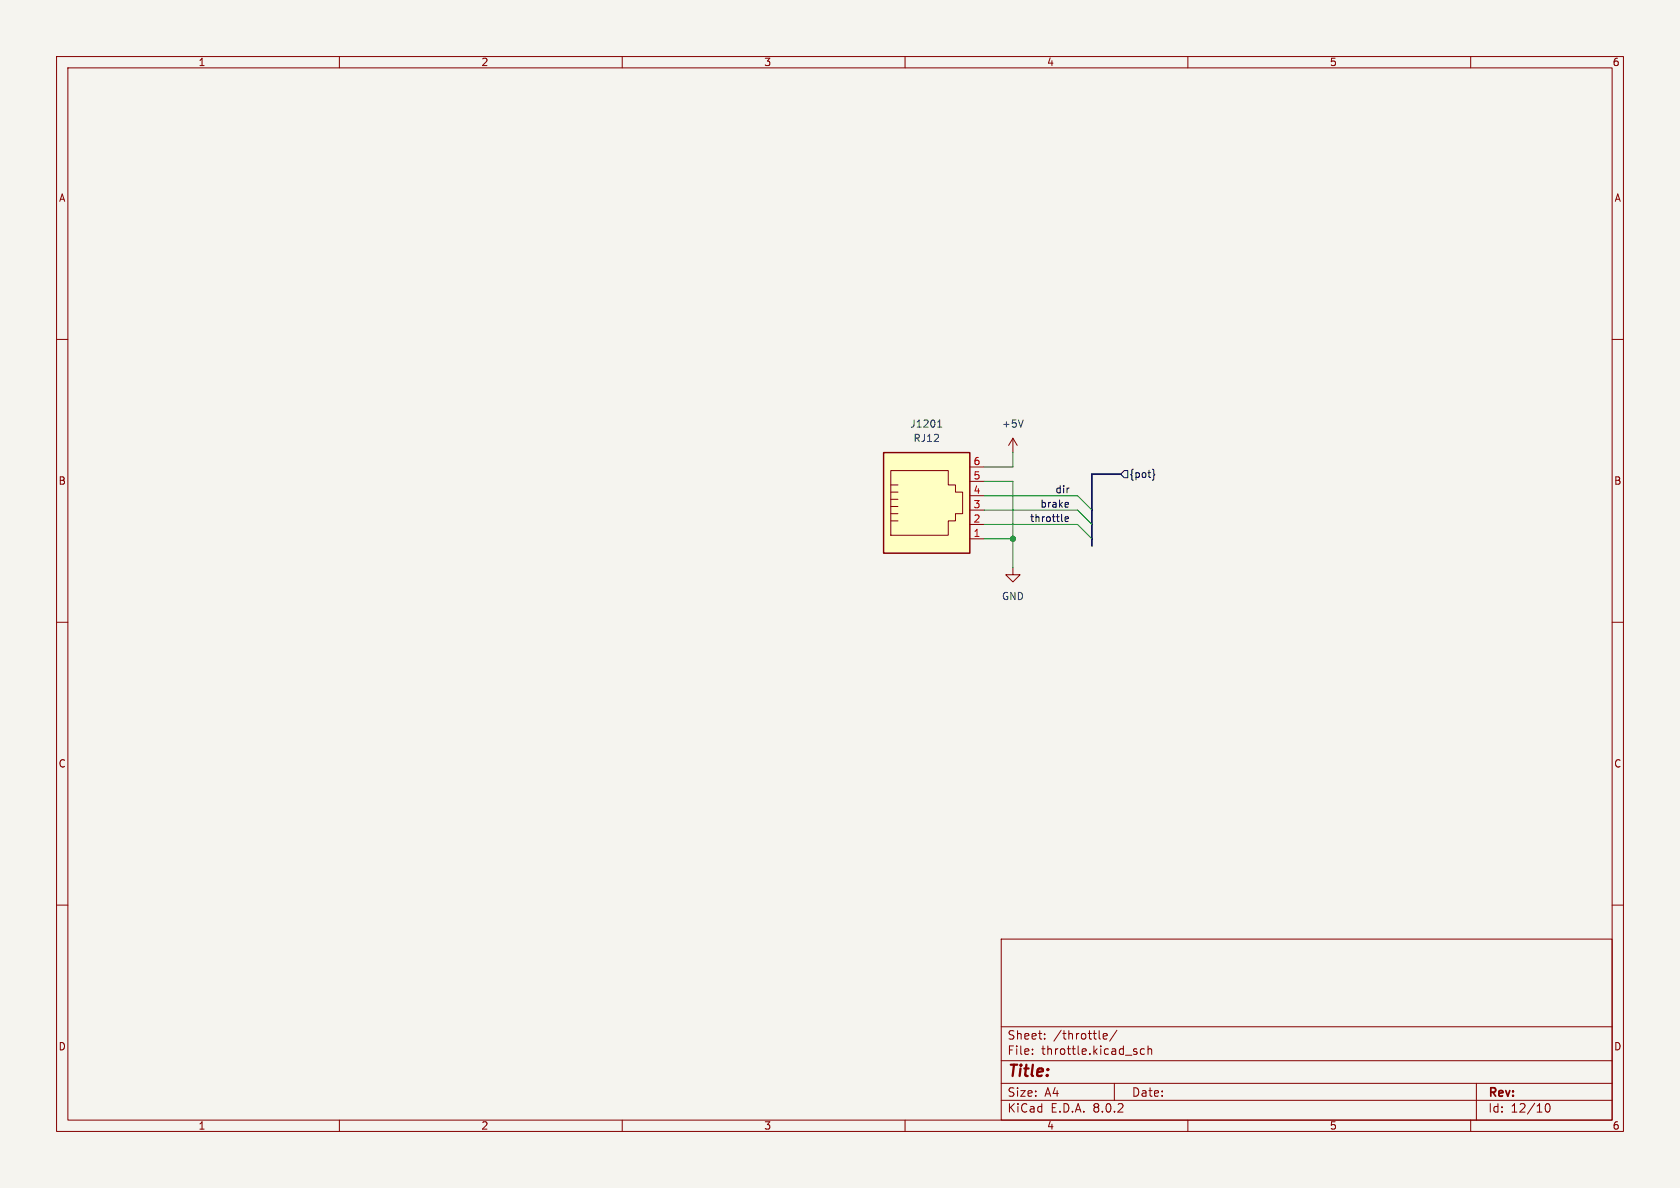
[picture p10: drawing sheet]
<svg xmlns="http://www.w3.org/2000/svg" width="297mm" height="210mm" viewBox="0 0 297 210" stroke-linecap="round" stroke-linejoin="round" font-family="sans-serif">
<path d="M0 0h297v210h-297z" fill="#f5f4ef" stroke="#f5f4ef" stroke-width=".18"/>
<g fill="none" stroke="#840000" stroke-width=".18">
<path d="M10 10h277v190h-277zM12 12h273v186h-273zM60 10v2M110 10v2M160 10v2M210 10v2M260 10v2M10 60h2M285 60h2M10 110h2M179.1 100.3v1.3h1.2l-1.2 1.3-1.3-1.3h1.3M285 110h2"/>
<path d="M10 160h2M285 160h2M177 166h108v32h-108zM60 198v2M110 198v2M160 198v2M177 194.5h108M177 191.5h108M177 187.5h108M177 181.5h108M182.5 186.3v.1M182.5 185.5v.1"/>
<path d="M184.7 183.6v.1M184.7 182.8v.1M195 183.2l.7-.1v-.3l-.5-.1-.2 .2 .1 .7h.6M197 191.5v3M197.5 182.1l-1.3 2M200.8 185.9l.2 .2-.2 .3M200.8 185.4l.2 .1M202.3 185.5l-.4-.1-.3 .3v.4l.1 .2h.6M203 185.5l.2-.1 .3 .1 .1 .9M203 184.9v1.5M210 198v2M260 198v2"/>
<path d="M261 191.5v6.5M273.4 195.2l.1-.1a.81 .81 0 0 1 .6 .6 .81 .81 0 0 1-.3 .8l-.1 .1a.81 .81 0 0 1-.6-.6 .81 .81 0 0 1 .3-.8z"/>
</g>
<path d="M156.2 80h15.2v17.8h-15.2z" fill="#ffffc2"/>
<g fill="none" stroke="#840000" stroke-width=".18">
<path d="M179.1 77.5l-.8 1.2M179.1 77.5v2.5M179.1 77.5l.7 1.2M157.5 92.1h1.2M157.5 90.8h1.2M157.5 89.5h1.2M157.5 88.3h1.2M157.5 87h1.2M157.5 85.7h1.2M157.5 83.2h10.1v2.5h1.3v1.3h1.3v3.8h-1.3v1.3h-1.3v2.5h-10.1zM171.4 95.3h2.6M171.4 92.7h2.6"/>
<path d="M171.4 90.2h2.6M171.4 87.6h2.6M171.4 85.1h2.6M171.4 82.6h2.6"/>
</g>
<path d="M156.2 80h15.2v17.8h-15.2z" fill="none" stroke="#840000" stroke-width=".25"/>
<path d="M165.8 75.5h.7M165.9 74.5l.2-.3v1.3M180.9 74.2l-.4 1.3" fill="none" stroke="#006464" stroke-width=".18"/>
<path d="M198.1 83.8l.7-.6h.6v1.3h-.6zM203.7 82.9l.3 .2v.6l.2 .2-.2 .2v.6l-.3 .2" fill="none" stroke="#000084" stroke-width=".18"/>
<path d="M188.3 91.8l.6-.1-.1-.3h-.3l-.2 .1v.6h.5M188.7 88.8l.2 .3-.6 .1M188.8 89.6l-.1 .1" fill="none" stroke="#0f0f0f" stroke-width=".18"/>
<path d="M198.1 83.8h-5.1v12.7" fill="none" stroke="#000084" stroke-width=".3"/>
<path d="M174 85.1h5.1v15.2M174 90.2h16.5l2.5 2.5M174 87.6h16.5l2.5 2.6M174 92.7h16.5l2.5 2.6M174 95.3h5.1M179.1 80v2.6h-5.1" fill="none" stroke="#009600" stroke-width=".18"/>
<circle cx="179.1" cy="95.3" r=".46" fill="#009600" stroke="#009600" stroke-width=".18"/>
<text font-size="2.8" fill="#840000" x="178" y="190.9">Title:</text>
<g font-size="2.1" fill="#840000">
<text x="178" y="184">Sheet:</text>
<text x="186.2" y="184">/throttle/</text>
<text x="178" y="186.7">File:</text>
<text x="184.1" y="186.7">throttle.kicad_sch</text>
<text x="178" y="196.9">KiCad</text>
<text x="178" y="194.1">Size:</text>
<text x="184.7" y="194.1">A4</text>
<text x="185.7" y="196.9">E.D.A.</text>
<text x="193.3" y="196.9">8.0.2</text>
<text x="200" y="194.1">Date:</text>
<text x="263" y="194.3">Rev:</text>
<text x="263" y="196.9">Id:</text>
<text x="267.1" y="196.9">12/10</text>
</g>
<g font-size="1.8" fill="#840000">
<text x="35" y="11.9">1</text>
<text x="85" y="11.9">2</text>
<text x="135" y="11.9">3</text>
<text x="185" y="11.9">4</text>
<text x="235" y="11.9">5</text>
<text x="285" y="11.9">6</text>
<text x="10.3" y="35.9">A</text>
<text x="285.3" y="35.9">A</text>
<text x="10.3" y="85.9">B</text>
<text x="285.3" y="85.9">B</text>
<text x="10.3" y="135.9">C</text>
<text x="285.3" y="135.9">C</text>
<text x="10.3" y="185.9">D</text>
<text x="285.3" y="185.9">D</text>
<text x="35" y="199.9">1</text>
<text x="85" y="199.9">2</text>
<text x="135" y="199.9">3</text>
<text x="185" y="199.9">4</text>
<text x="235" y="199.9">5</text>
<text x="285" y="199.9">6</text>
</g>
<g font-size="1.8" fill="#006464">
<text x="160.8" y="75.8">J1201</text>
<text x="177" y="75.8">+5V</text>
<text x="161.4" y="78.3">RJ12</text>
<text x="177" y="106.3">GND</text>
</g>
<g font-size="1.8" fill="#a90000">
<text x="172" y="82.3">6</text>
<text x="172" y="89.9">3</text>
<text x="172" y="87.4">4</text>
<text x="172" y="84.8">5</text>
<text x="172" y="95">1</text>
<text x="172" y="92.5">2</text>
</g>
<g font-size="1.8" fill="#0f0f0f">
<text x="183.8" y="89.8">brake</text>
<text x="186.5" y="87.3">dir</text>
<text x="182" y="92.4">throttle</text>
</g>
<text font-size="1.8" fill="#000084" x="199.6" y="84.7">{pot}</text>
</svg>
